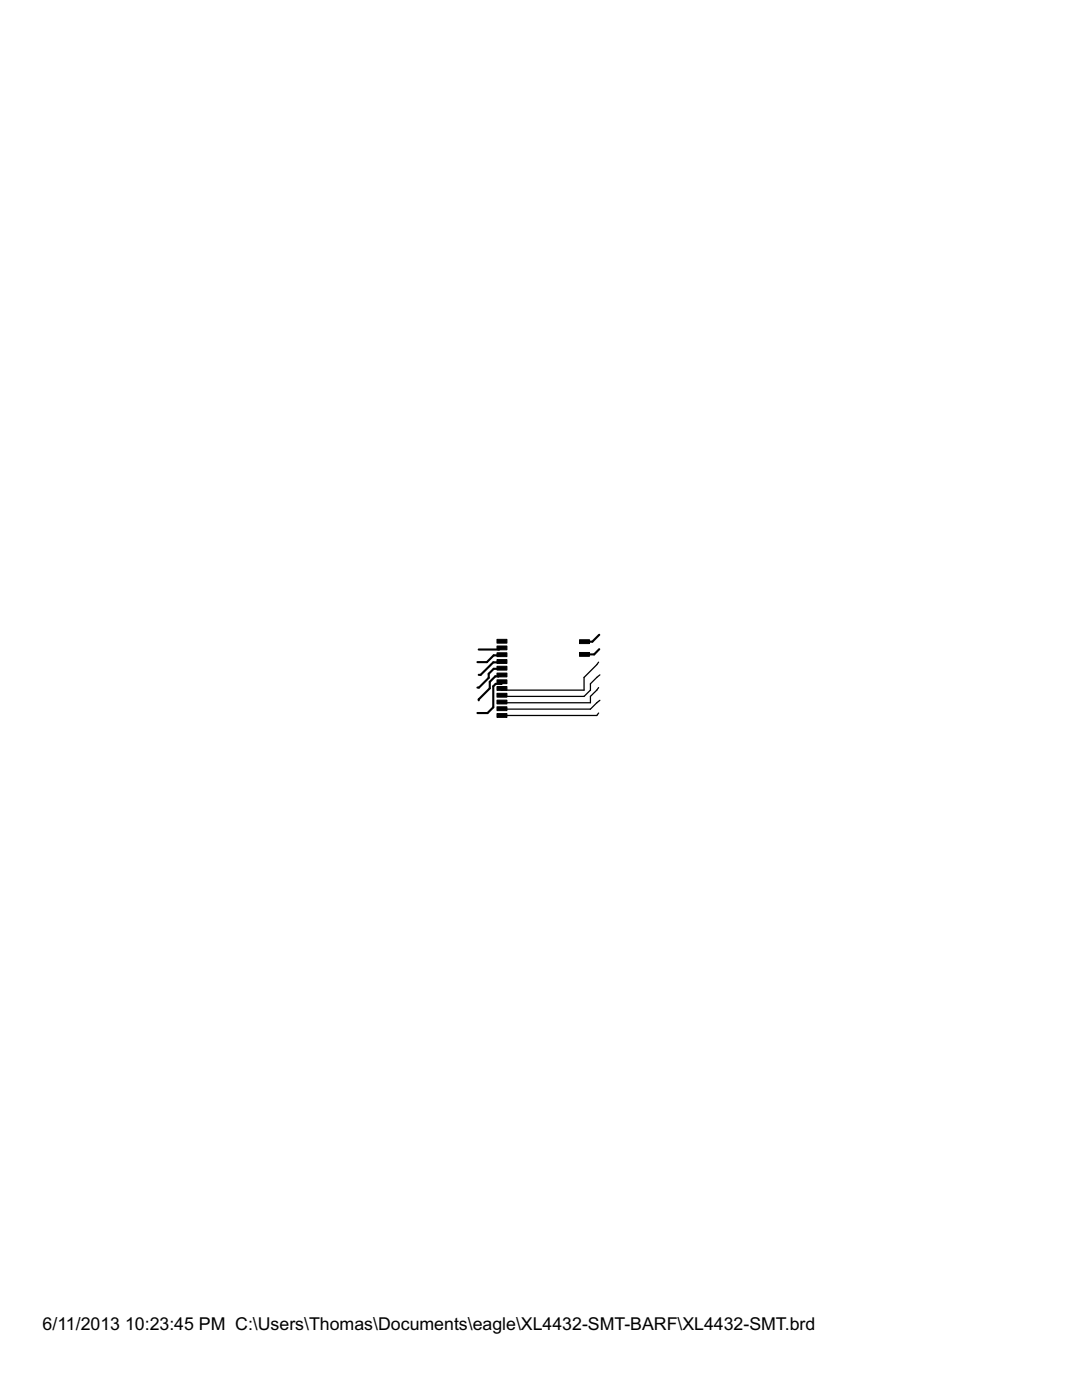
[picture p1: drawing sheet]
<svg xmlns="http://www.w3.org/2000/svg" width="216mm" height="279mm" viewBox="0 0 216 279" stroke-linecap="round" stroke-linejoin="round" font-family="sans-serif">
<g fill="#000" stroke="#000" stroke-width=".2">
<path d="M99.2 139.7h2v.8h-2zM99.2 138.4h2v.7h-2zM99.2 137h2v.8h-2zM99.2 135.7h2v.7h-2zM99.2 134.3h2v.8h-2zM99.2 133h2v.7h-2zM99.2 131.6h2v.8h-2zM99.2 130.3h2v.7h-2zM99.2 128.9h2v.8h-2zM99.2 127.6h2v.8h-2zM115.6 127.7h2v.7h-2zM115.6 130.2h2v.8h-2z"/>
<path d="M99.2 142.4h2v.8h-2zM99.2 141.1h2v.7h-2z"/>
</g>
<path d="M119.4 137.2l-1.6 1.8v1.3h-17.7l.1-.2M119.4 132.1l-2.9 3.1v2.5h-16.4l.1-.3M119.7 139.8l-1.9 1.7h-17.7l.1-.1M119.7 134.7l-1.9 1.8v1.2l-1.3 1.3h-16.4l.1-.3M119.4 142.3l-.3 .5h-19" fill="none" stroke="#000" stroke-width=".25"/>
<path d="M100.2 136.1l-.1 .4h-1.2l-.5 .5v4.2l-1.1 1.1h-2M100.2 134.7l-.7 .3h-.7l-1.1 1.1v1.3l-2.2 2.2v.2M100.2 133.3l-1.7 .2-1 1v.8l-1.9 1.9h-.3M100.2 132l-.7 .2h-1.1l-2.5 2.5h-.4M100.2 130.7l-1.7 .1-1.3 1.3h-1.9M100.2 129.3l-.6 .3h-4.1M119.6 126.7l-1.4 1.4h-1.6M119.6 129.6l-1 1h-2" fill="none" stroke="#000" stroke-width=".42"/>
<g font-size="4">
<text x="8.5" y="265.5">6/11/2013</text>
<text x="25" y="265.5">10:23:45 PM C:\Users\Thomas\Documents\eagle\XL4432-SMT-BARF\XL4432-SMT.brd</text>
</g>
</svg>
